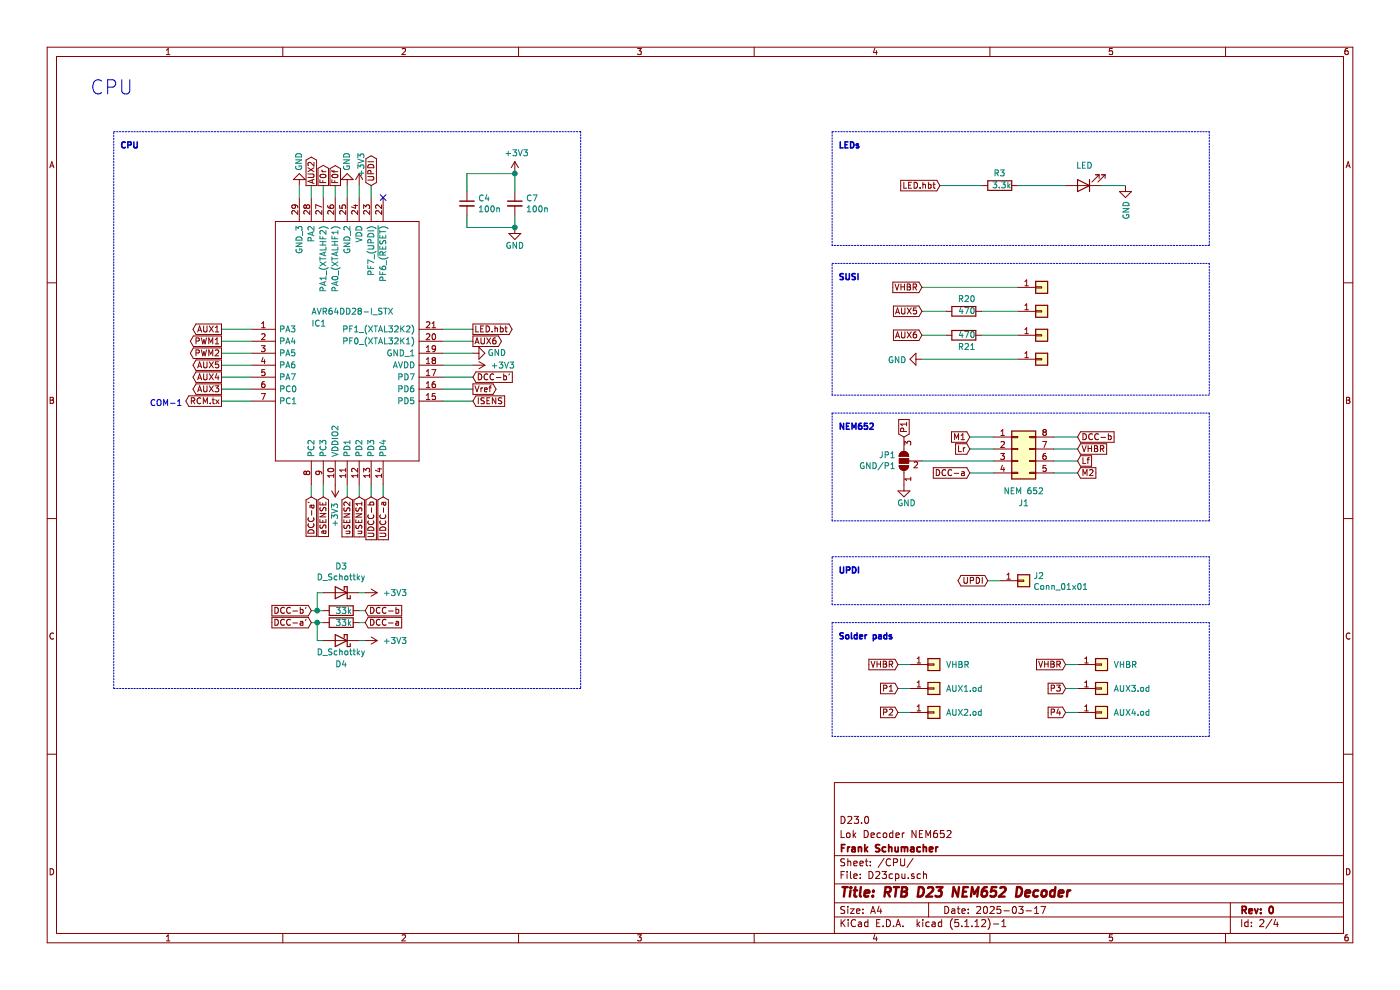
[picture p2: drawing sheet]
EESchema Schematic File Version 4
EELAYER 30 0
EELAYER END
$Descr A4 11693 8268
encoding utf-8
Sheet 2 4
Title "RTB D23 NEM652 Decoder"
Date "2025-03-17"
Rev "0"
Comp "Frank Schumacher"
Comment1 "Lok Decoder NEM652"
Comment2 "D23.0"
Comment3 ""
Comment4 ""
$EndDescr
Text Notes 750  800  0    118  ~ 0
CPU
$Comp
L power:+3V3 #PWR0101
U 1 1
P 3000 1550
F 0 "#PWR0101" H 3000 1400 50  0001 C CNN
F 1 "+3V3" V 3015 1723 50  0000 C CNN
F 2 "" H 3000 1550 50  0001 C CNN
F 3 "" H 3000 1550 50  0001 C CNN
	1    3000 1550
	1    0    0    -1  
$EndComp
Text GLabel 8250 4850 0    50   BiDi ~ 0
UPDI
Wire Wire Line
	8250 4850 8350 4850
Text GLabel 8100 3750 0    50   Input ~ 0
Lr
Text GLabel 9000 3850 2    50   Input ~ 0
Lf
Wire Notes Line
	950  1100 4850 1100
Wire Notes Line
	4850 1100 4850 5750
Wire Notes Line
	4850 5750 950  5750
Wire Notes Line
	950  5750 950  1100
Wire Notes Line
	6950 1100 10100 1100
Wire Notes Line
	10100 1100 10100 2050
Wire Notes Line
	10100 2050 6950 2050
Wire Notes Line
	6950 2050 6950 1100
Wire Notes Line
	6950 3450 10100 3450
Wire Notes Line
	10100 3450 10100 4350
Wire Notes Line
	10100 4350 6950 4350
Wire Notes Line
	6950 4350 6950 3450
Wire Notes Line
	6950 4650 10100 4650
Wire Notes Line
	10100 4650 10100 5050
Wire Notes Line
	10100 5050 6950 5050
Wire Notes Line
	6950 5050 6950 4650
Text Notes 7000 4800 0    50   ~ 10
UPDI
Text Notes 7000 3600 0    50   ~ 10
NEM652
Text Notes 7000 1250 0    50   ~ 10
LEDs
Text Notes 1000 1250 0    50   ~ 10
CPU
Wire Wire Line
	9200 1550 9400 1550
$Comp
L power:GND #PWR0102
U 1 1
P 9400 1550
F 0 "#PWR0102" H 9400 1300 50  0001 C CNN
F 1 "GND" V 9405 1422 50  0000 R CNN
F 2 "" H 9400 1550 50  0001 C CNN
F 3 "" H 9400 1550 50  0001 C CNN
	1    9400 1550
	1    0    0    -1  
$EndComp
$Comp
L Device:LED D1
U 1 1
P 9050 1550
F 0 "D1" H 9043 1295 50  0001 C CNN
F 1 "LED" H 9043 1386 50  0000 C CNN
F 2 "LED_SMD:LED_0402_1005Metric" H 9050 1550 50  0001 C CNN
F 3 "~" H 9050 1550 50  0001 C CNN
	1    9050 1550
	-1   0    0    1   
$EndComp
$Comp
L Device:R R3
U 1 1
P 8350 1550
F 0 "R3" V 8450 1500 50  0000 L CNN
F 1 "3.3k" V 8350 1450 50  0000 L CNN
F 2 "Resistor_SMD:R_0402_1005Metric" V 8280 1550 50  0001 C CNN
F 3 "~" H 8350 1550 50  0001 C CNN
	1    8350 1550
	0    -1   -1   0   
$EndComp
Text GLabel 7850 1550 0    50   Input ~ 0
LED.hbt
Wire Wire Line
	7850 1550 8200 1550
Wire Wire Line
	8500 1550 8900 1550
Wire Wire Line
	3950 3050 3700 3050
$Comp
L power:+3V3 #PWR0103
U 1 1
P 3950 3050
F 0 "#PWR0103" H 3950 2900 50  0001 C CNN
F 1 "+3V3" V 3950 3300 50  0000 C CNN
F 2 "" H 3950 3050 50  0001 C CNN
F 3 "" H 3950 3050 50  0001 C CNN
	1    3950 3050
	0    1    1    0   
$EndComp
Wire Wire Line
	3700 2950 3950 2950
Wire Wire Line
	2700 1650 2700 1550
Wire Wire Line
	2800 1650 2800 1550
Wire Wire Line
	3200 4050 3200 4150
Wire Wire Line
	3100 1550 3100 1650
$Comp
L RTB:AVR64DD28-I_STX IC1
U 1 1
P 2100 2750
F 0 "IC1" H 2600 2800 50  0000 L CNN
F 1 "AVR64DD28-I_STX" H 2600 2900 50  0000 L CNN
F 2 "Package_DFN_QFN:QFN-28-1EP_4x4mm_P0.4mm_EP2.3x2.3mm" H 3550 3650 50  0001 L CNN
F 3 "https://ww1.microchip.com/downloads/aemDocuments/documents/MCU08/ProductDocuments/DataSheets/AVR64DD32-28-Prelim-DataSheet-DS40002315B.pdf" H 3550 3550 50  0001 L CNN
F 4 "8-bit Microcontrollers - MCU 64KB, 8KB RAM, 28p, 24MHz, MVIO, 12b ADC, ZCD, DAC, 2xUART, SPI, TWI" H 3550 3450 50  0001 L CNN "Description"
F 5 "1" H 3550 3350 50  0001 L CNN "Height"
F 6 "494-AVR64DD28-I/STX" H 3550 3250 50  0001 L CNN "Mouser Part Number"
F 7 "https://www.mouser.co.uk/ProductDetail/Microchip-Technology/AVR64DD28-I-STX?qs=tlsG%2FOw5FFjDVF9O6As67Q%3D%3D" H 3550 3150 50  0001 L CNN "Mouser Price/Stock"
F 8 "Microchip" H 3550 3050 50  0001 L CNN "Manufacturer_Name"
F 9 "AVR64DD28-I/STX" H 3550 2950 50  0001 L CNN "Manufacturer_Part_Number"
	1    2100 2750
	1    0    0    -1  
$EndComp
Wire Wire Line
	3950 3350 3700 3350
Text GLabel 3950 3250 2    50   Output ~ 0
Vref
Text GLabel 2700 1550 1    50   Output ~ 0
F0r
Text GLabel 2800 1550 1    50   Output ~ 0
F0f
Text GLabel 1850 3350 0    50   Output ~ 0
RCM.tx
Wire Wire Line
	2100 2750 1850 2750
Wire Wire Line
	3700 3250 3950 3250
Wire Wire Line
	1850 3350 2100 3350
Text GLabel 3100 4150 3    50   Input ~ 0
UDCC-b
Wire Wire Line
	2600 1650 2600 1550
$Comp
L Device:R R2
U 1 1
P 2850 5100
F 0 "R2" H 2920 5146 50  0001 L CNN
F 1 "33k" V 2850 5050 50  0000 L CNN
F 2 "Resistor_SMD:R_0402_1005Metric" V 2780 5100 50  0001 C CNN
F 3 "~" H 2850 5100 50  0001 C CNN
	1    2850 5100
	0    1    1    0   
$EndComp
Wire Wire Line
	3000 4050 3000 4150
Wire Wire Line
	2900 4150 2900 4050
Text GLabel 2900 4150 3    50   Input ~ 0
uSENS2
Text GLabel 3000 4150 3    50   Input ~ 0
uSENS1
Wire Wire Line
	3100 4050 3100 4150
Text GLabel 3950 3350 2    50   Input ~ 0
ISENS
Wire Wire Line
	2100 2950 1850 2950
Text GLabel 1850 2850 0    50   Output ~ 0
PWM1
Text GLabel 1850 2950 0    50   Output ~ 0
PWM2
Text GLabel 3050 5200 2    50   Input ~ 0
DCC-a
Text GLabel 3050 5100 2    50   Input ~ 0
DCC-b
Text GLabel 3200 4150 3    50   Input ~ 0
UDCC-a
Wire Wire Line
	3050 5100 3000 5100
$Comp
L power:GND #PWR0104
U 1 1
P 3950 2950
F 0 "#PWR0104" H 3950 2700 50  0001 C CNN
F 1 "GND" V 3950 2750 50  0000 C CNN
F 2 "" H 3950 2950 50  0001 C CNN
F 3 "" H 3950 2950 50  0001 C CNN
	1    3950 2950
	0    -1   -1   0   
$EndComp
Text GLabel 3100 1550 1    50   BiDi ~ 0
UPDI
Wire Wire Line
	1850 2850 2100 2850
Wire Wire Line
	3050 5200 3000 5200
$Comp
L Device:R R1
U 1 1
P 2850 5200
F 0 "R1" H 2920 5246 50  0001 L CNN
F 1 "33k" V 2850 5150 50  0000 L CNN
F 2 "Resistor_SMD:R_0402_1005Metric" V 2780 5200 50  0001 C CNN
F 3 "~" H 2850 5200 50  0001 C CNN
	1    2850 5200
	0    1    1    0   
$EndComp
Text Notes 1250 3400 0    50   ~ 0
COM-1
Text GLabel 3950 2750 2    50   Output ~ 0
LED.hbt
Wire Wire Line
	3000 1550 3000 1650
$Comp
L power:GND #PWR0106
U 1 1
P 2900 1550
F 0 "#PWR0106" H 2900 1300 50  0001 C CNN
F 1 "GND" V 2900 1350 50  0000 C CNN
F 2 "" H 2900 1550 50  0001 C CNN
F 3 "" H 2900 1550 50  0001 C CNN
	1    2900 1550
	-1   0    0    1   
$EndComp
Wire Wire Line
	2900 1550 2900 1650
$Comp
L power:GND #PWR0108
U 1 1
P 2500 1550
F 0 "#PWR0108" H 2500 1300 50  0001 C CNN
F 1 "GND" V 2500 1350 50  0000 C CNN
F 2 "" H 2500 1550 50  0001 C CNN
F 3 "" H 2500 1550 50  0001 C CNN
	1    2500 1550
	-1   0    0    1   
$EndComp
Wire Wire Line
	2500 1550 2500 1650
$Comp
L power:+3V3 #PWR0109
U 1 1
P 2800 4050
F 0 "#PWR0109" H 2800 3900 50  0001 C CNN
F 1 "+3V3" V 2800 4300 50  0000 C CNN
F 2 "" H 2800 4050 50  0001 C CNN
F 3 "" H 2800 4050 50  0001 C CNN
	1    2800 4050
	-1   0    0    1   
$EndComp
$Comp
L Connector_Generic:Conn_01x01 J2
U 1 1
P 8550 4850
F 0 "J2" H 8630 4892 50  0000 L CNN
F 1 "Conn_01x01" H 8630 4801 50  0000 L CNN
F 2 "RTB:DummyNet-Connector" H 8550 4850 50  0001 C CNN
F 3 "~" H 8550 4850 50  0001 C CNN
	1    8550 4850
	1    0    0    -1  
$EndComp
$Comp
L Connector_Generic:Conn_01x01 J4
U 1 1
P 7800 5950
F 0 "J4" H 7880 5992 50  0001 L CNN
F 1 "AUX2.od" H 7900 5950 50  0000 L CNN
F 2 "RTB:DummyNet-Connector" H 7800 5950 50  0001 C CNN
F 3 "~" H 7800 5950 50  0001 C CNN
	1    7800 5950
	1    0    0    -1  
$EndComp
Text GLabel 2700 4150 3    50   Input ~ 0
aSENSE
Wire Wire Line
	2700 4050 2700 4150
Text GLabel 2600 1550 1    50   Output ~ 0
AUX2
Text GLabel 1850 2750 0    50   Output ~ 0
AUX1
NoConn ~ 3200 1650
Wire Wire Line
	2100 3150 1850 3150
Text GLabel 1850 3250 0    50   Output ~ 0
AUX3
Wire Wire Line
	3700 2850 3950 2850
Text GLabel 1850 3150 0    50   Output ~ 0
AUX4
Text GLabel 8100 3950 0    50   Input ~ 0
DCC-a
Text GLabel 9000 3650 2    50   Input ~ 0
DCC-b
$Comp
L power:GND #PWR0111
U 1 1
P 7550 4050
F 0 "#PWR0111" H 7550 3800 50  0001 C CNN
F 1 "GND" H 7650 3900 50  0000 R CNN
F 2 "" H 7550 4050 50  0001 C CNN
F 3 "" H 7550 4050 50  0001 C CNN
	1    7550 4050
	1    0    0    -1  
$EndComp
Wire Wire Line
	8800 3750 9000 3750
Text GLabel 9000 3750 2    50   Input ~ 0
VHBR
Wire Wire Line
	2100 3250 1850 3250
$Comp
L Connector_Generic:Conn_01x01 J3
U 1 1
P 7800 5750
F 0 "J3" H 7880 5792 50  0001 L CNN
F 1 "AUX1.od" H 7900 5750 50  0000 L CNN
F 2 "RTB:DummyNet-Connector" H 7800 5750 50  0001 C CNN
F 3 "~" H 7800 5750 50  0001 C CNN
	1    7800 5750
	1    0    0    -1  
$EndComp
Wire Wire Line
	8800 3650 9000 3650
Wire Wire Line
	8800 3950 9000 3950
Wire Wire Line
	8800 3850 9000 3850
Text GLabel 8100 3650 0    50   Input ~ 0
M1
Text GLabel 9000 3950 2    50   Input ~ 0
M2
Text GLabel 7500 5750 0    50   Input ~ 0
P1
Text GLabel 7500 5950 0    50   Input ~ 0
P2
Wire Wire Line
	7500 5750 7600 5750
Wire Wire Line
	7500 5950 7600 5950
Text GLabel 2600 5100 0    50   Input ~ 0
DCC-b'
Wire Wire Line
	2600 5100 2650 5100
$Comp
L Device:D_Schottky D3
U 1 1
P 2850 4950
F 0 "D3" H 2850 4733 50  0000 C CNN
F 1 "D_Schottky" H 2850 4824 50  0000 C CNN
F 2 "Diode_SMD:D_0201_0603Metric" H 2850 4950 50  0001 C CNN
F 3 "~" H 2850 4950 50  0001 C CNN
	1    2850 4950
	-1   0    0    1   
$EndComp
Wire Wire Line
	2650 5100 2650 4950
Wire Wire Line
	2650 4950 2700 4950
Connection ~ 2650 5100
Wire Wire Line
	2650 5100 2700 5100
Text GLabel 3950 3150 2    50   Input ~ 0
DCC-b'
Wire Wire Line
	3950 3150 3700 3150
$Comp
L power:+3V3 #PWR0110
U 1 1
P 3050 4950
F 0 "#PWR0110" H 3050 4800 50  0001 C CNN
F 1 "+3V3" V 3050 5200 50  0000 C CNN
F 2 "" H 3050 4950 50  0001 C CNN
F 3 "" H 3050 4950 50  0001 C CNN
	1    3050 4950
	0    1    1    0   
$EndComp
Wire Wire Line
	3000 4950 3050 4950
Text GLabel 2600 5200 0    50   Input ~ 0
DCC-a'
Wire Wire Line
	2600 5200 2650 5200
Wire Wire Line
	2700 5350 2650 5350
Wire Wire Line
	2650 5350 2650 5200
Connection ~ 2650 5200
Wire Wire Line
	2650 5200 2700 5200
$Comp
L power:+3V3 #PWR0112
U 1 1
P 3050 5350
F 0 "#PWR0112" H 3050 5200 50  0001 C CNN
F 1 "+3V3" V 3050 5600 50  0000 C CNN
F 2 "" H 3050 5350 50  0001 C CNN
F 3 "" H 3050 5350 50  0001 C CNN
	1    3050 5350
	0    1    1    0   
$EndComp
Wire Wire Line
	3000 5350 3050 5350
Text GLabel 2600 4150 3    50   Input ~ 0
DCC-a'
Wire Wire Line
	2600 4150 2600 4050
$Comp
L Device:D_Schottky D4
U 1 1
P 2850 5350
F 0 "D4" H 2850 5550 50  0000 C CNN
F 1 "D_Schottky" H 2850 5450 50  0000 C CNN
F 2 "Diode_SMD:D_0201_0603Metric" H 2850 5350 50  0001 C CNN
F 3 "~" H 2850 5350 50  0001 C CNN
	1    2850 5350
	-1   0    0    1   
$EndComp
Wire Wire Line
	7700 2400 8500 2400
Wire Notes Line
	6950 2200 10100 2200
Wire Notes Line
	10100 2200 10100 3300
Wire Notes Line
	10100 3300 6950 3300
Wire Notes Line
	6950 3300 6950 2200
Text Notes 7000 2350 0    50   ~ 10
SUSI
$Comp
L Connector_Generic:Conn_01x01 J5
U 1 1
P 8700 2400
F 0 "J5" H 8780 2442 50  0001 L CNN
F 1 "Conn_01x01" H 8780 2351 50  0001 L CNN
F 2 "RTB:DummyNet-Connector" H 8700 2400 50  0001 C CNN
F 3 "~" H 8700 2400 50  0001 C CNN
	1    8700 2400
	1    0    0    -1  
$EndComp
$Comp
L Connector_Generic:Conn_01x01 J7
U 1 1
P 8700 2800
F 0 "J7" H 8780 2842 50  0001 L CNN
F 1 "Conn_01x01" H 8780 2751 50  0001 L CNN
F 2 "RTB:DummyNet-Connector" H 8700 2800 50  0001 C CNN
F 3 "~" H 8700 2800 50  0001 C CNN
	1    8700 2800
	1    0    0    -1  
$EndComp
$Comp
L Connector_Generic:Conn_01x01 J6
U 1 1
P 8700 2600
F 0 "J6" H 8780 2642 50  0001 L CNN
F 1 "Conn_01x01" H 8780 2551 50  0001 L CNN
F 2 "RTB:DummyNet-Connector" H 8700 2600 50  0001 C CNN
F 3 "~" H 8700 2600 50  0001 C CNN
	1    8700 2600
	1    0    0    -1  
$EndComp
Text GLabel 7700 2600 0    50   Input ~ 0
AUX5
Text GLabel 7700 2800 0    50   Input ~ 0
AUX6
$Comp
L Device:R R21
U 1 1
P 8050 2800
F 0 "R21" V 7950 2700 50  0000 L CNN
F 1 "470" V 8050 2700 50  0000 L CNN
F 2 "Resistor_SMD:R_0402_1005Metric" V 7980 2800 50  0001 C CNN
F 3 "~" H 8050 2800 50  0001 C CNN
	1    8050 2800
	0    -1   -1   0   
$EndComp
Wire Wire Line
	7700 2800 7900 2800
Wire Wire Line
	8200 2800 8500 2800
$Comp
L Device:R R20
U 1 1
P 8050 2600
F 0 "R20" V 8150 2500 50  0000 L CNN
F 1 "470" V 8050 2500 50  0000 L CNN
F 2 "Resistor_SMD:R_0402_1005Metric" V 7980 2600 50  0001 C CNN
F 3 "~" H 8050 2600 50  0001 C CNN
	1    8050 2600
	0    -1   -1   0   
$EndComp
Wire Wire Line
	8200 2600 8500 2600
Wire Wire Line
	7700 2600 7900 2600
Text GLabel 7700 2400 0    50   Input ~ 0
VHBR
Wire Notes Line
	6950 5200 10100 5200
Wire Notes Line
	10100 5200 10100 6150
Wire Notes Line
	10100 6150 6950 6150
Wire Notes Line
	6950 6150 6950 5200
$Comp
L Connector_Generic:Conn_01x01 J8
U 1 1
P 7800 5550
F 0 "J8" H 7880 5592 50  0001 L CNN
F 1 "VHBR" H 7900 5550 50  0000 L CNN
F 2 "RTB:DummyNet-Connector" H 7800 5550 50  0001 C CNN
F 3 "~" H 7800 5550 50  0001 C CNN
	1    7800 5550
	1    0    0    -1  
$EndComp
Text GLabel 7500 5550 0    50   Input ~ 0
VHBR
Wire Wire Line
	7500 5550 7600 5550
$Comp
L Device:C_Small C4
U 1 1
P 3900 1700
F 0 "C4" H 3992 1746 50  0000 L CNN
F 1 "100n" H 3992 1655 50  0000 L CNN
F 2 "Capacitor_SMD:C_0402_1005Metric" H 3900 1700 50  0001 C CNN
F 3 "~" H 3900 1700 50  0001 C CNN
	1    3900 1700
	1    0    0    -1  
$EndComp
$Comp
L Device:C_Small C7
U 1 1
P 4300 1700
F 0 "C7" H 4392 1746 50  0000 L CNN
F 1 "100n" H 4392 1655 50  0000 L CNN
F 2 "Capacitor_SMD:C_0402_1005Metric" H 4300 1700 50  0001 C CNN
F 3 "~" H 4300 1700 50  0001 C CNN
	1    4300 1700
	1    0    0    -1  
$EndComp
Wire Wire Line
	3900 1600 3900 1450
Wire Wire Line
	3900 1450 4300 1450
Wire Wire Line
	4300 1450 4300 1600
Wire Wire Line
	3900 1800 3900 1900
Wire Wire Line
	3900 1900 4300 1900
Wire Wire Line
	4300 1900 4300 1800
$Comp
L power:GND #PWR0118
U 1 1
P 4300 1900
F 0 "#PWR0118" H 4300 1650 50  0001 C CNN
F 1 "GND" H 4300 1750 50  0000 C CNN
F 2 "" H 4300 1900 50  0001 C CNN
F 3 "" H 4300 1900 50  0001 C CNN
	1    4300 1900
	1    0    0    -1  
$EndComp
Connection ~ 4300 1900
$Comp
L power:+3V3 #PWR0120
U 1 1
P 4300 1450
F 0 "#PWR0120" H 4300 1300 50  0001 C CNN
F 1 "+3V3" H 4315 1623 50  0000 C CNN
F 2 "" H 4300 1450 50  0001 C CNN
F 3 "" H 4300 1450 50  0001 C CNN
	1    4300 1450
	1    0    0    -1  
$EndComp
Connection ~ 4300 1450
$Comp
L Connector_Generic:Conn_01x01 J10
U 1 1
P 9200 5950
F 0 "J10" H 9280 5992 50  0001 L CNN
F 1 "AUX4.od" H 9300 5950 50  0000 L CNN
F 2 "RTB:DummyNet-Connector" H 9200 5950 50  0001 C CNN
F 3 "~" H 9200 5950 50  0001 C CNN
	1    9200 5950
	1    0    0    -1  
$EndComp
$Comp
L Connector_Generic:Conn_01x01 J9
U 1 1
P 9200 5750
F 0 "J9" H 9280 5792 50  0001 L CNN
F 1 "AUX3.od" H 9300 5750 50  0000 L CNN
F 2 "RTB:DummyNet-Connector" H 9200 5750 50  0001 C CNN
F 3 "~" H 9200 5750 50  0001 C CNN
	1    9200 5750
	1    0    0    -1  
$EndComp
Text GLabel 8900 5750 0    50   Input ~ 0
P3
Text GLabel 8900 5950 0    50   Input ~ 0
P4
Wire Wire Line
	8900 5750 9000 5750
Wire Wire Line
	8900 5950 9000 5950
Text GLabel 1850 3050 0    50   Output ~ 0
AUX5
Wire Wire Line
	1850 3050 2100 3050
Text GLabel 3950 2850 2    50   Output ~ 0
AUX6
Wire Wire Line
	3700 2750 3950 2750
$Comp
L Connector_Generic:Conn_01x01 J11
U 1 1
P 8700 3000
F 0 "J11" H 8780 3042 50  0001 L CNN
F 1 "Conn_01x01" H 8780 2951 50  0001 L CNN
F 2 "RTB:DummyNet-Connector" H 8700 3000 50  0001 C CNN
F 3 "~" H 8700 3000 50  0001 C CNN
	1    8700 3000
	1    0    0    -1  
$EndComp
$Comp
L power:GND #PWR0121
U 1 1
P 7700 3000
F 0 "#PWR0121" H 7700 2750 50  0001 C CNN
F 1 "GND" V 7705 2872 50  0000 R CNN
F 2 "" H 7700 3000 50  0001 C CNN
F 3 "" H 7700 3000 50  0001 C CNN
	1    7700 3000
	0    1    1    0   
$EndComp
Wire Wire Line
	7700 3000 8500 3000
Wire Wire Line
	8300 3950 8100 3950
Wire Wire Line
	7700 3850 8300 3850
Wire Wire Line
	8300 3750 8100 3750
Wire Wire Line
	8100 3650 8300 3650
$Comp
L Connector_Generic:Conn_02x04_Counter_Clockwise J1
U 1 1
P 8500 3750
F 0 "J1" H 8550 3300 50  0000 C CNN
F 1 "NEM 652" H 8550 3400 50  0000 C CNN
F 2 "RTB:NEM-652" H 8500 3750 50  0001 C CNN
F 3 "~" H 8500 3750 50  0001 C CNN
	1    8500 3750
	1    0    0    -1  
$EndComp
$Comp
L Connector_Generic:Conn_01x01 J12
U 1 1
P 9200 5550
F 0 "J12" H 9280 5592 50  0001 L CNN
F 1 "VHBR" H 9300 5550 50  0000 L CNN
F 2 "RTB:DummyNet-Connector" H 9200 5550 50  0001 C CNN
F 3 "~" H 9200 5550 50  0001 C CNN
	1    9200 5550
	1    0    0    -1  
$EndComp
Text GLabel 8900 5550 0    50   Input ~ 0
VHBR
Wire Wire Line
	8900 5550 9000 5550
$Comp
L Jumper:SolderJumper_3_Open JP1
U 1 1
P 7550 3850
F 0 "JP1" V 7596 3918 50  0000 L CNN
F 1 "GND/P1" V 7505 3918 50  0000 L CNN
F 2 "Jumper:SolderJumper-3_P1.3mm_Open_Pad1.0x1.5mm" H 7550 3850 50  0001 C CNN
F 3 "~" H 7550 3850 50  0001 C CNN
	1    7550 3850
	0    -1   -1   0   
$EndComp
Text GLabel 7550 3650 1    50   Input ~ 0
P1
Text Notes 7000 5350 0    50   ~ 10
Solder pads
$EndSCHEMATC
